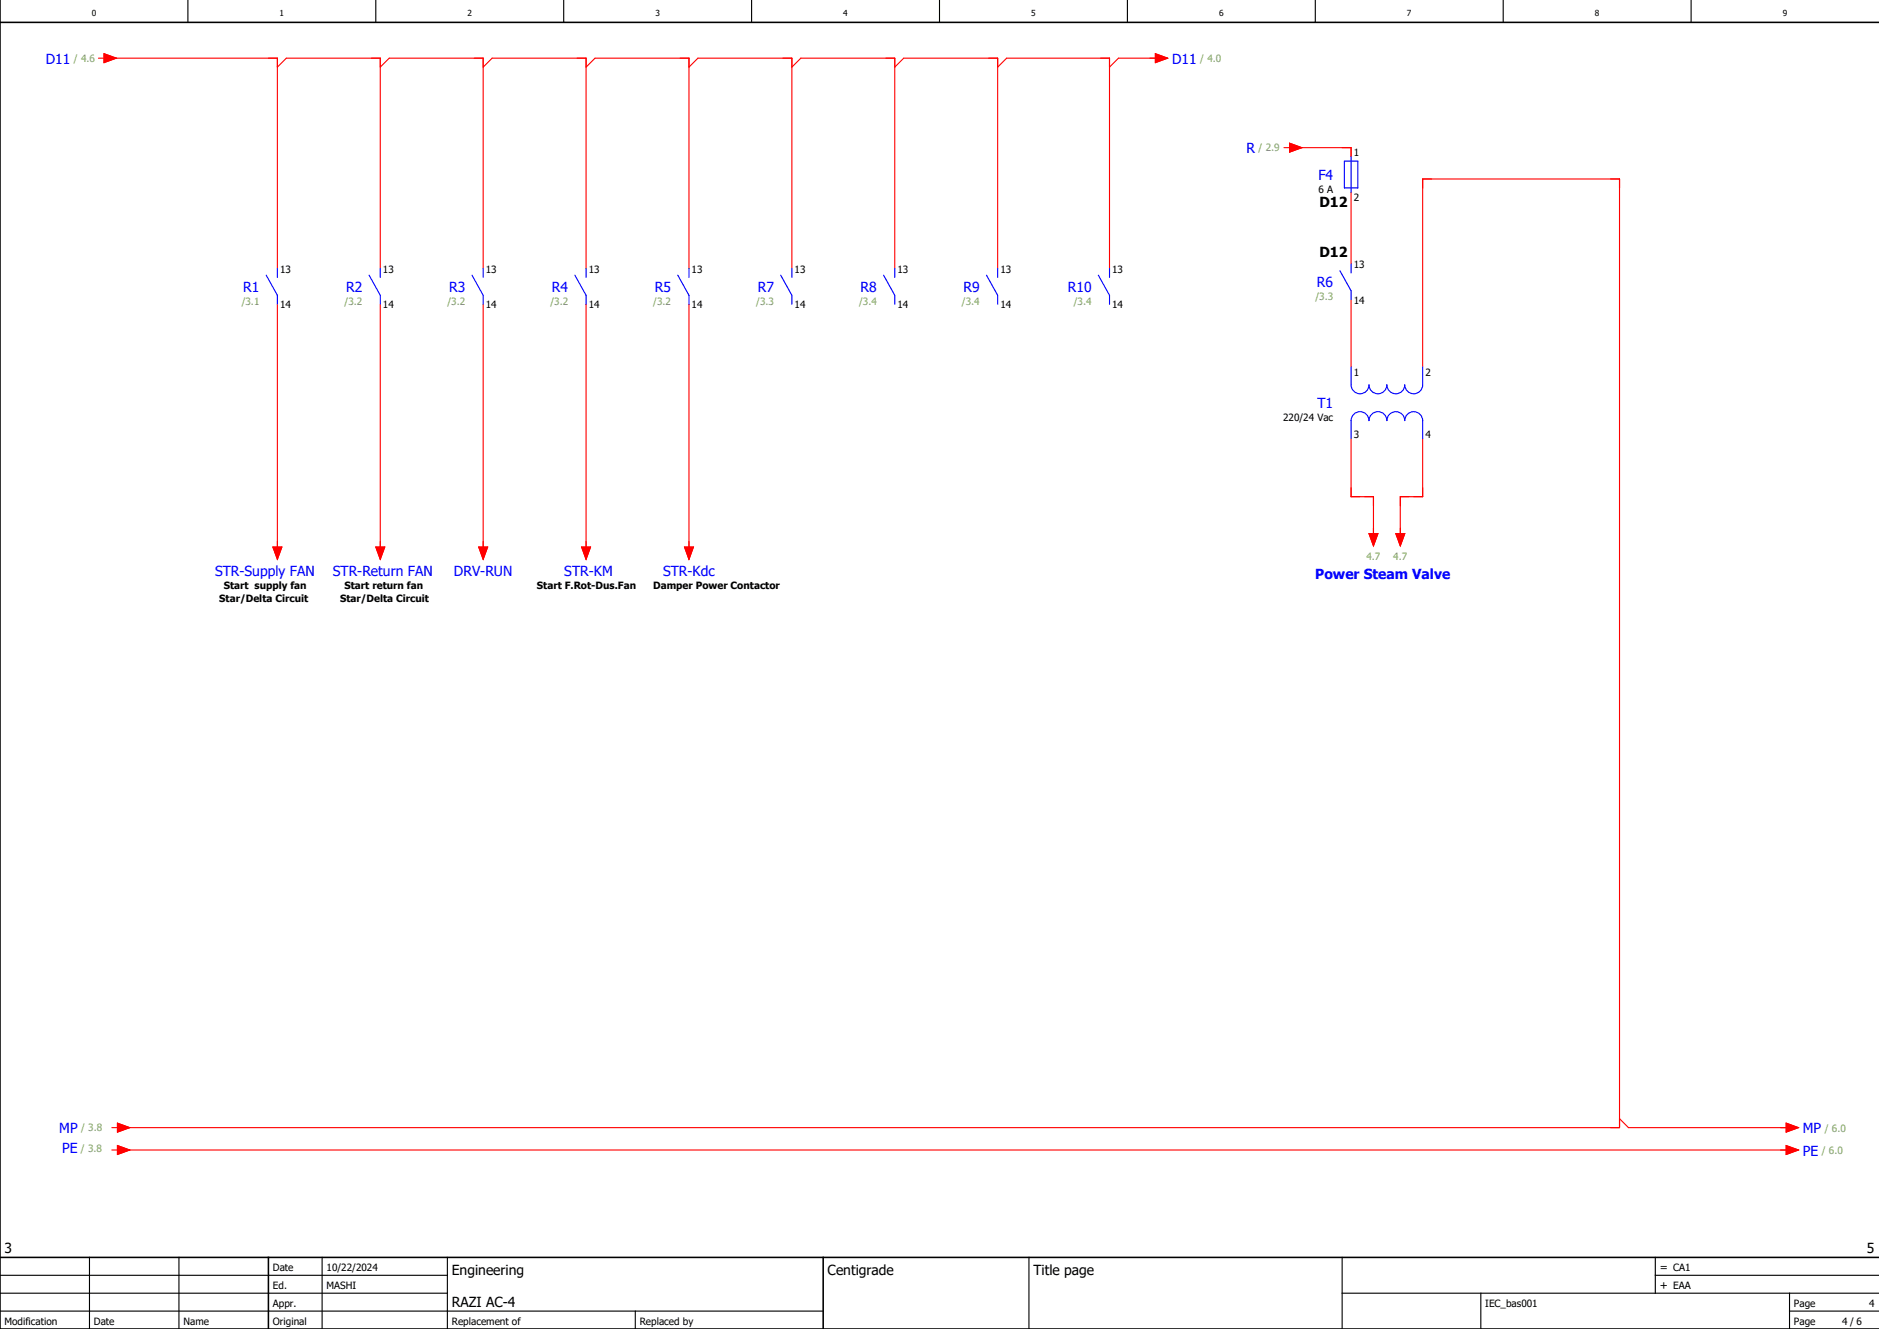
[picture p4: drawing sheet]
<svg xmlns="http://www.w3.org/2000/svg" width="420mm" height="297mm" viewBox="0 0 420 297" stroke-linecap="round" stroke-linejoin="round" font-family="sans-serif">
<g fill="none" stroke="#000" stroke-width=".25">
<path d="M42 0v5M84 0v5M126 0v5M168 0v5M210 0v5M252 0v5M294 0v5M336 0v5M378 0v5M0 293h184M0 289h100M0 285h100"/>
<path d="M20 281v16M40 281v16M72 281v16M100 281v16M142 293v4M230 281v16M300 289h120M300 281v16M331 289v8M370 285h50M370 281v8M400 293h20"/>
<path d="M400 289v8"/>
</g>
<path d="M0 5h420M0 0v297h420M0 281h420M60 281v16M184 281v16" fill="none" stroke="#000" stroke-width=".35"/>
<g fill="none" stroke="#f00" stroke-width=".25">
<path d="M22 13h1.2M23.2 12l2.8 1-2.8 1zM24 13h38v47M62 15l2-2h21v47M85 15l2-2h21v47M108 15l2-2h21v47M131 15l2-2h21v47M154 15l2-2h21v47M177 15l2-2h21v47M200 15l2-2h21v47M223 15l2-2h23v47M258.2 12l2.8 1-2.8 1z"/>
<path d="M259 13h-9l-2 2M287 33h1.3M288.3 32l2.7 1-2.7 1zM289 33h13v2M302 43v16M62 68v55M85 68v55M108 68v55M131 68v55M154 68v55M302 67v15M302 98v13h5v9"/>
<path d="M318 82v-42h44v212h-335M318 98v13h-5v9M306 119.3h2l-1 2.7zM312 119.3h2l-1 2.7zM61 122.3h2l-1 2.7zM84 122.3h2l-1 2.7zM107 122.3h2l-1 2.7zM130 122.3h2l-1 2.7zM153 122.3h2l-1 2.7zM25 252h1.3M25 257h1.3M26.3 251l2.7 1-2.7 1z"/>
<path d="M26.3 256l2.7 1-2.7 1zM27 257h373M362 250l2 2h36M399.2 251l2.8 1-2.8 1zM399.2 256l2.8 1-2.8 1z"/>
</g>
<g fill="none" stroke="#00f" stroke-width=".25">
<path d="M300.5 36h3v6h-3zM302 35v8M302 59v2M59.5 61.5l2.5 4.5v2M62 60v2M82.5 61.5l2.5 4.5v2M85 60v2M105.5 61.5l2.5 4.5v2M108 60v2M128.5 61.5l2.5 4.5v2M131 60v2M151.5 61.5l2.5 4.5v2"/>
<path d="M154 60v2M174.5 61.5l2.5 4.5v2M177 60v2M197.5 61.5l2.5 4.5v2M200 60v2M220.5 61.5l2.5 4.5v2M223 60v2M245.5 61.5l2.5 4.5v2M248 60v2M299.5 60.5l2.5 4.5v2M302 82v4a2 2 0 0 0 2 2 2 2 0 0 0 2-2 2 2 0 0 0 2 2 2 2 0 0 0 2-2 2 2 0 0 0 2 2 2 2 0 0 0 2-2 2 2 0 0 0 2 2 2 2 0 0 0 2-2v-4M302 98v-4a2 2 0 0 1 2-2 2 2 0 0 1 2 2 2 2 0 0 1 2-2 2 2 0 0 1 2 2 2 2 0 0 1 2-2 2 2 0 0 1 2 2 2 2 0 0 1 2-2 2 2 0 0 1 2 2v4"/>
</g>
<g fill="#f00" stroke="#f00" stroke-width=".22">
<path d="M23.2 12l2.8 1-2.8 1z"/>
<path d="M258.2 12l2.8 1-2.8 1z"/>
<path d="M61 122.3h2l-1 2.7z"/>
<path d="M84 122.3h2l-1 2.7z"/>
<path d="M107 122.3h2l-1 2.7z"/>
<path d="M130 122.3h2l-1 2.7z"/>
<path d="M153 122.3h2l-1 2.7z"/>
<path d="M306 119.3h2l-1 2.7z"/>
<path d="M312 119.3h2l-1 2.7z"/>
<path d="M288.3 32l2.7 1-2.7 1z"/>
<path d="M26.3 251l2.7 1-2.7 1z"/>
<path d="M26.3 256l2.7 1-2.7 1z"/>
<path d="M399.2 251l2.8 1-2.8 1z"/>
<path d="M399.2 256l2.8 1-2.8 1z"/>
</g>
<g font-size="3.1" fill="#00f">
<text x="10.2" y="14.2">D11</text>
<text x="262" y="14.2">D11</text>
<text x="278.6" y="34.2">R</text>
<text x="294.7" y="40.2">F4</text>
<text x="54.4" y="65.2">R1</text>
<text x="77.4" y="65.2">R2</text>
<text x="100.4" y="65.2">R3</text>
<text x="123.4" y="65.2">R4</text>
<text x="146.4" y="65.2">R5</text>
<text x="169.4" y="65.2">R7</text>
<text x="192.4" y="65.2">R8</text>
<text x="215.4" y="65.2">R9</text>
<text x="238.7" y="65.2">R10</text>
<text x="294.4" y="64.2">R6</text>
<text x="294.5" y="91.2">T1</text>
<text x="48.1" y="128.7">STR-Supply FAN</text>
<text x="74.4" y="128.7">STR-Return FAN</text>
<text x="101.5" y="128.7">DRV-RUN</text>
<text x="126.1" y="128.7">STR-KM</text>
<text x="148.2" y="128.6">STR-Kdc</text>
<text x="294" y="129.4">Power Steam Valve</text>
<text x="13.3" y="253.1">MP</text>
<text x="13.9" y="257.7">PE</text>
<text x="403" y="253.2">MP</text>
<text x="403" y="258.2">PE</text>
</g>
<g font-size="3.1">
<text x="294.9" y="46.4">D12</text>
<text x="294.9" y="57.4">D12</text>
<text x="1" y="280">3</text>
<text x="417.3" y="280">5</text>
<text x="101" y="285">Engineering</text>
<text x="185" y="285">Centigrade</text>
<text x="231" y="285">Title page</text>
<text x="101" y="292">RAZI AC-4</text>
</g>
<g font-size="2.5">
<text x="371" y="284">= CA1</text>
<text x="371" y="288">+ EAA</text>
</g>
<g font-size="2.2" fill="#7ca552">
<text x="16.5" y="13.9">/ 4.6</text>
<text x="268.3" y="13.9">/ 4.0</text>
<text x="281.3" y="33.8">/ 2.9</text>
<text x="54" y="68.1">/3.1</text>
<text x="77" y="68.1">/3.2</text>
<text x="100" y="68.1">/3.2</text>
<text x="123" y="68.1">/3.2</text>
<text x="146" y="68.1">/3.2</text>
<text x="169" y="68.1">/3.3</text>
<text x="192" y="68.1">/3.4</text>
<text x="215" y="68.1">/3.4</text>
<text x="240" y="68.1">/3.4</text>
<text x="294" y="67.1">/3.3</text>
<text x="305.4" y="125.2">4.7</text>
<text x="311.4" y="125.2">4.7</text>
<text x="18.1" y="257.4">/ 3.8</text>
<text x="18.1" y="252.8">/ 3.8</text>
<text x="407.2" y="257.9">/ 6.0</text>
<text x="407.9" y="252.9">/ 6.0</text>
</g>
<g font-size="2.2">
<text x="302.6" y="34.9">1</text>
<text x="294.7" y="43.1">6 A</text>
<text x="302.6" y="44.8">2</text>
<text x="302.6" y="59.9">13</text>
<text x="62.6" y="60.9">13</text>
<text x="85.6" y="60.9">13</text>
<text x="108.6" y="60.9">13</text>
<text x="131.6" y="60.9">13</text>
<text x="154.6" y="60.9">13</text>
<text x="177.6" y="60.9">13</text>
<text x="200.6" y="60.9">13</text>
<text x="223.6" y="60.9">13</text>
<text x="248.6" y="60.9">13</text>
<text x="62.6" y="68.8">14</text>
<text x="85.6" y="68.8">14</text>
<text x="108.6" y="68.8">14</text>
<text x="131.6" y="68.8">14</text>
<text x="154.6" y="68.8">14</text>
<text x="177.6" y="68.8">14</text>
<text x="200.6" y="68.8">14</text>
<text x="223.6" y="68.8">14</text>
<text x="248.6" y="68.8">14</text>
<text x="302.6" y="67.8">14</text>
<text x="302.6" y="83.9">1</text>
<text x="318.6" y="83.9">2</text>
<text x="286.8" y="94.1">220/24 Vac</text>
<text x="302.6" y="97.8">3</text>
<text x="318.6" y="97.8">4</text>
<text x="50" y="131.5">Start supply fan</text>
<text x="77" y="131.5">Start return fan</text>
<text x="120" y="131.5">Start F.Rot-Dus.Fan</text>
<text x="146" y="131.5">Damper Power Contactor</text>
<text x="49" y="134.5">Star/Delta Circuit</text>
<text x="76" y="134.5">Star/Delta Circuit</text>
<text x="61" y="284">Date</text>
<text x="73" y="284">10/22/2024</text>
<text x="61" y="288">Ed.</text>
<text x="61" y="292">Appr.</text>
<text x="73" y="288">MASHI</text>
<text x="332" y="292">IEC_bas001</text>
<text x="401" y="292">Page</text>
<text x="417.8" y="292">4</text>
<text x="1" y="296">Modification</text>
<text x="21" y="296">Date</text>
<text x="41" y="296">Name</text>
<text x="61" y="296">Original</text>
<text x="101" y="296">Replacement of</text>
<text x="143" y="296">Replaced by</text>
<text x="401" y="296">Page</text>
<text x="411.8" y="296">4 / 6</text>
</g>
<g font-size="1.9">
<text x="20.5" y="3.6">0</text>
<text x="62.5" y="3.6">1</text>
<text x="104.5" y="3.6">2</text>
<text x="146.5" y="3.6">3</text>
<text x="188.5" y="3.6">4</text>
<text x="230.5" y="3.6">5</text>
<text x="272.5" y="3.6">6</text>
<text x="314.5" y="3.6">7</text>
<text x="356.5" y="3.6">8</text>
<text x="398.5" y="3.6">9</text>
</g>
</svg>
